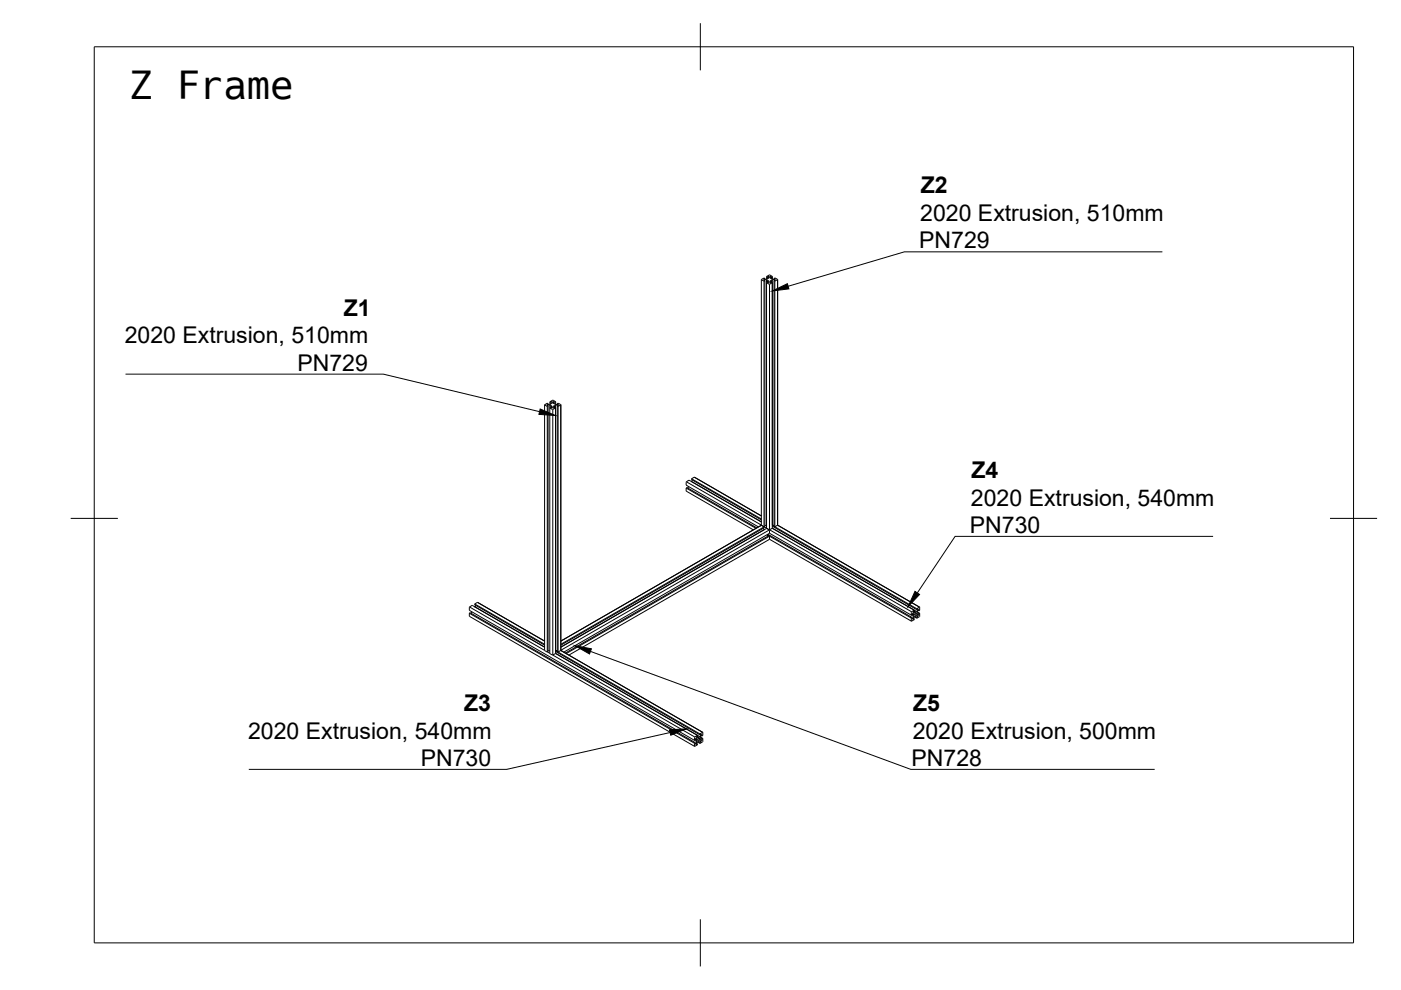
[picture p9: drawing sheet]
<svg xmlns="http://www.w3.org/2000/svg" width="297mm" height="210mm" viewBox="0 0 297 210" stroke-linecap="round" stroke-linejoin="round" font-family="sans-serif">
<!-- layer: Visible -->
<g fill="none" stroke="#000" stroke-width=".21">
<path d="M161.4 59.3l.6 .3M162 59.3h.5M162 59.3v.1M162 59.6v52.1M162 59.3l.2 .2M162.2 59v.2M162.2 59.5v52.1l-.2 .1M162.2 59.5l-.2 .1M162.2 59l-.2-.1-.6 .4v52.1M162.2 59l-.3 .2h.6M162.5 59.3v52.7l.7 .3M162.5 59.3l.3 .2"/>
<path d="M162.5 58.6v.6M162.5 58.6l.2 .1M162.7 58.7v.4M162.8 59.5h.1M162.8 59.5v.4M162.8 59.5l.2 .1v.3h-.5l.5 .4M163 58.6v.3l-.5 .3M163 58.6v.4M163 58.6l-.3 .1M163.1 58.3h.1M163.1 58.3l-.6 .3M163.2 58.3l.6 .3"/>
<path d="M163.3 58.6l-.1 .3 .3 .2 .9 .1-.3-.2M163.3 58.6l.3 .1M163.3 58.6v.4M163.5 59.5l-.3 .1v.3h.5l-.5 .4M163.5 59.5v.4M163.5 59.5h.1M163.6 58.7v.4M163.7 59.3h.6M163.7 59.3v52.7M163.7 59.3l-.2 .2M163.8 58.6v.6M163.8 58.6l-.2 .1"/>
<path d="M164.1 59l.2-.1 .6 .4M164.1 59v.2M164.1 59.5v52.1l.2 .1M164.1 59.5l.2 .1M164.3 59.6v52.1M164.3 59.3l-.2 .2M164.3 59.3v.1M164.9 59.3v52.1M164.9 59.3l-.6 .3M163.1 60.2l.1 .1M163.2 60.3v52M115.5 85.8l.5 .4"/>
<path d="M116 85.9h.6M116 85.9v.1M116 86.2v52.1M116 85.9l.2 .2M116.2 85.6l-.1-.1-.6 .3v52.1l-16-9.2M116.2 85.6v.2M116.2 86.1v52l-.2 .2M116.2 86.1l-.2 .1M116.6 85.9l.2 .1M116.6 85.9v52.7M116.6 85.2l.2 .1M116.6 85.2v.6"/>
<path d="M116.8 85.3v.4M116.8 86h.1M116.8 86v.4M116.9 86l.2 .2v.3h-.5l.6 .3M116.9 86v.5M117 85.1l.1 .4-.2 .1-.3 .2-.6-.1 .2-.1M117 85.1v.4M117 85.1l-.2 .2M117.2 84.8l.1 .1M117.2 84.9l-.6 .3M117.2 86.8v52.1M117.3 84.9l.5 .3"/>
<path d="M117.4 85.1l-.1 .4 .2 .1 .3 .2 .6-.1-.2-.1M117.4 85.1l.2 .2M117.4 85.1v.4M117.5 86h.1M117.5 86l-.2 .2v.3h.5l-.6 .3M117.5 86v.5M117.6 86v.4M117.6 85.3v.4M117.8 85.9h.5M117.8 85.9v52.6M117.8 85.9l-.2 .1M117.8 85.2v.6"/>
<path d="M117.8 85.2l-.2 .1M118.2 85.6l.1-.1 .6 .3v52.1M118.2 86.1v52l.1 .2M118.2 85.6v.2M118.2 86.1l.1 .1M118.3 86.2v52.1M118.3 85.9l-.1 .2M118.3 85.9v.1M118.9 85.8l-.6 .4M145.5 103.5v.6M145.5 103.5l.1-.1 14.9 8.5M145.5 103.5l14.8 8.5"/>
<path d="M145.5 104.1l14.2 8.2M145.5 102.1v.8l15.3 8.8M145.5 102.1l.6-.3 15.3 8.9M145.5 102.1l15.9 9.2M146 103.2l-.2 .3M146.6 102.1h.1M146.6 101.5l14.8 8.5M146.6 101.5v.2l14.8 8.5M146.8 101.8l-.2 .3M147.2 101.2h.1M147.2 101.2l14.2 8.2M147.2 101.2l-.6 .3"/>
<path d="M161.4 111.4l-42.5 24.5M161.4 111.4l.6 .3M161.4 111.3l.6 .4M161.4 111.4h.1M161.8 112l.2 .3M162 111.7l-43.1 24.9M162 111.7v.2l-43.1 24.9M162 112.3l-43.1 24.9M162 112.3h.1M162 111.7l.5 .3M162.2 111.4h.3M162.8 113.3l30.6 17.6"/>
<path d="M162.8 113.7l-.2-.3 30.6 17.6M163.1 112.3l-.6-.3-43.6 25.2M163.1 112.3l-44.2 25.6M163.1 114.4l-42.5 24.5M163.1 112.3l.1 .1M163.2 113.7l-.1 .6M163.2 112.3l30.1 17.4M163.2 113.1l30 17.3M163.2 114.3l30.1 17.4M163.2 112.5v.6M163.2 113.1l-43.7 25.2M163.2 113.7l-.2-.1-43.1 24.9"/>
<path d="M163.2 113.7l-43.1 24.9M163.7 111.6l30.7 17.7M163.7 112l30.7 17.7M163.7 112l30.1 17.4M163.7 111.4h.4M163.7 112l-.5 .3M163.8 111.4l30.6 17.7M164.9 111.3v.1M164.9 111.4l30 17.3-.5 .4M164.9 111.4l-.6 .3M99.5 130l.2-.1 47.7 27.6M99.5 130l47.7 27.6"/>
<path d="M99.5 130v.6M99.5 130.6l47.8 27.7 .6-.4v-.2M99.5 128.7v.7l47.7 27.6M99.5 128.7l.6-.4 15.4 8.9M100 129.7l-.1 .3M100.6 128.6h.1M100.6 128.1l14.9 8.5M100.6 128.1v.1l14.9 8.6M100.8 128.3l-.2 .3M101.2 127.7h.1M101.2 127.7l14.3 8.2M101.2 127.7l-.6 .4"/>
<path d="M115.5 137.9h.1M115.5 138l.5 .3M116.1 138.2l.5 .3M116.2 138h.4M116.6 138.6l.6 .3M117.2 138.9l30.1 17.3M117.8 138h.1M117.8 138.1l30.6 17.7M117.8 138.5l30.6 17.7M117.8 138h.4M117.8 138.5l-.6 .4M117.8 138l30.6 17.6"/>
<path d="M118.9 137.9l30.1 17.4M118.9 137.9l-.6 .4M118.9 137.9h.1M193.2 129.8v.6M193.2 131v.6M193.2 130.4l.5 .3M193.2 131.6l.1 .1M193.3 129.7l-.1 .1M193.4 131.1l.1 .1M193.4 130.9l.1 .3M193.4 130.9l-.2 .1M193.4 130.3l.3 .2"/>
<path d="M193.7 131.1l.1 .1M193.7 129.6l.4 .2M193.7 129.6l.4 .3M193.7 130.7l-.2 .5M193.7 130.4v-.3l-.2-.1-.1 .3-.2 .1M193.7 130.4h.1M193.7 130.5v.2M193.7 130.4l-.3-.2 .4 .2M193.8 130.4l-.1 .1M193.8 129.6l.3 .2M193.8 131.2v.2l-.5 .3M193.8 129.4l-.2 .4 .2 .2 .3-.2"/>
<path d="M193.8 130.8l-.2 .6 .2-.2M193.8 130.8l.6 .3M193.8 129.4l-.5 .3M194 130.7l.4 .2M194.1 129.8v.1M194.1 130l.2 .1-.3 .3zM194.3 130.5l.3 .2M194.4 129.7l-.3 .1M194.4 129.1v.2M194.4 130.9v.2M194.5 129.7l.5 .3M194.5 129.9l.3 .2"/>
<path d="M194.5 130.2l.3 .2M194.5 129.7v.6l.3 .1M194.5 129.2h.1M194.6 130.7l-.2-.2-.6 .3M194.6 129.2l-.2 .1M194.6 130.7l-.2 .2M194.6 129.4l.2 .1M194.6 129.2l-.2 .5M194.8 129.5v-.3l-.3 .5M194.8 130.1v.3M194.9 130.7l-.5 .4M195 128.7v.7l-.2 .1"/>
<path d="M195 130v.6M195 130l-.2 .1M195 130.6v.1M147.2 157.6l.1 .6M147.3 157l.5 .3M147.3 156.2l.6-.3-.3 .5 .3 .1 .2-.1M147.3 156.2l-.1 .8M147.4 157.7h.1M147.4 157.5l.1 .2M147.4 156.9l.1-.4 .3 .2v.2M147.4 157.5l-.2 .1M147.4 156.8l.4 .2"/>
<path d="M147.4 156.9l-.2 .1M147.7 157.6l.2 .1M147.7 156.2l.4 .2M147.8 157.3l-.3 .4M147.8 157v.3M147.8 156.9l-.4-.2 .4 .2M147.8 156.9h.1M147.8 156.9v.1M147.8 156.1l.4 .2M147.9 157.3l-.3 .6 .3-.2M147.9 157.3l.5 .3M148 157.2l.4 .2"/>
<path d="M148.1 156.4h.1M148.1 157.1l-.2 .2M148.1 157.1l.1 .1M148.1 156.5l.2 .1-.3 .4zM148.2 157.2l.2-.2 .3 .3M148.2 156.3l-.1 .1M148.3 157.1l.4 .2M148.4 155.6v.2M148.4 157.4v.2M148.4 156.2l-.2 .1M148.5 156.2l.5 .4M148.5 156.5l.3 .2"/>
<path d="M148.5 156.8l.3 .2M148.5 156.3v.6l.3 .1M148.6 155.7h.1M148.7 155.7l-.3 .1M148.7 157.3l-.3 .1M148.7 155.9l.1 .2M148.7 155.7l-.3 .5M148.8 156.1v-.4l-.3 .6M148.8 156.7v.3M149 155.3l-.6 .3M149 155.3h.1M149 155.3v.6l-.2 .2"/>
<path d="M149 156.6v.6M149 156.6l-.2 .1M149 157.2l-.6 .4"/>
</g>
<!-- layer: Border -->
<path d="M20 9.9h267v190h-267zM148.5 4.9v10M15 109.9h10M282 109.9h10M148.5 194.9v10" fill="none" stroke="#000" stroke-width=".21"/>
<!-- layer: Annotations -->
<path d="M163.7 61.7l3.2-1.6 .4 1.1zM114.5 86.7l3.3 1.4-3.5-.2zM121.9 136.9l3.5 .7-.4 1.1zM194 125.4l1 .6-2.5 2.6zM141.9 154.7l3.6-.2-3.3 1.4z" fill="#000" stroke="#000" stroke-width=".21"/>
<path d="M246.4 53.4h-54.7l-24.6 7.3M26.6 79.3h54.7l33.1 8M257.2 113.7h-54.7l-8 12M125.2 138.1l67.9 25h51.7M142.1 155.3l-34.7 7.8h-54.7" fill="none" stroke="#000" stroke-width=".21"/>
<text font-size="8.2" x="27.6" y="20.9">Z Frame</text>
<g font-size="4.9">
<text x="195.2" y="41">Z2</text>
<text x="195.1" y="46.8">2020 Extrusion, 510mm</text>
<text x="194.9" y="52.7">PN729</text>
<text x="72.9" y="66.9">Z1</text>
<text x="26.5" y="72.8">2020 Extrusion, 510mm</text>
<text x="63.1" y="78.6">PN729</text>
<text x="206" y="101.3">Z4</text>
<text x="205.9" y="107.2">2020 Extrusion, 540mm</text>
<text x="205.6" y="113">PN730</text>
<text x="98.4" y="150.7">Z3</text>
<text x="193.6" y="150.7">Z5</text>
<text x="52.6" y="156.6">2020 Extrusion, 540mm</text>
<text x="193.5" y="156.6">2020 Extrusion, 500mm</text>
<text x="89.2" y="162.4">PN730</text>
<text x="193.3" y="162.4">PN728</text>
</g>
</svg>
